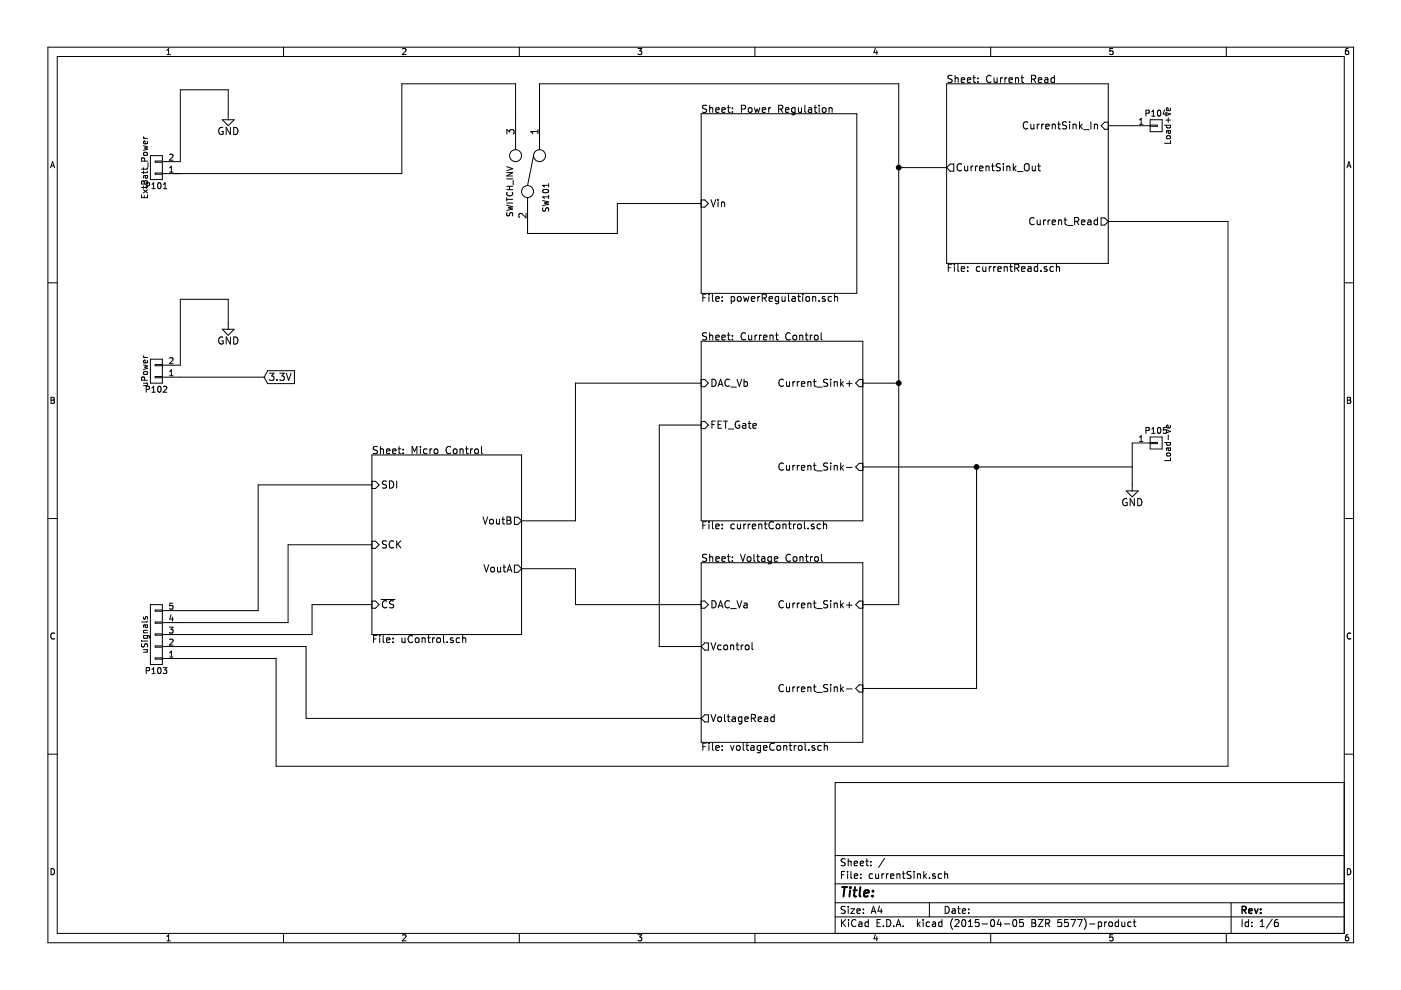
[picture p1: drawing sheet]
EESchema Schematic File Version 2
LIBS:power
LIBS:device
LIBS:transistors
LIBS:conn
LIBS:linear
LIBS:regul
LIBS:74xx
LIBS:cmos4000
LIBS:adc-dac
LIBS:memory
LIBS:xilinx
LIBS:special
LIBS:microcontrollers
LIBS:dsp
LIBS:microchip
LIBS:analog_switches
LIBS:motorola
LIBS:texas
LIBS:intel
LIBS:audio
LIBS:interface
LIBS:digital-audio
LIBS:philips
LIBS:display
LIBS:cypress
LIBS:siliconi
LIBS:opto
LIBS:atmel
LIBS:contrib
LIBS:valves
LIBS:currentSink
LIBS:currentSink-cache
EELAYER 25 0
EELAYER END
$Descr A4 11693 8268
encoding utf-8
Sheet 1 6
Title ""
Date ""
Rev ""
Comp ""
Comment1 ""
Comment2 ""
Comment3 ""
Comment4 ""
$EndDescr
$Comp
L CONN_01X01 P105
U 1 1
P 9650 3700
F 0 "P105" H 9650 3800 50  0000 C CNN
F 1 "Load-ve" V 9750 3700 50  0000 C CNN
F 2 "" H 9650 3700 60  0000 C CNN
F 3 "" H 9650 3700 60  0000 C CNN
	1    9650 3700
	1    0    0    -1  
$EndComp
$Comp
L CONN_01X01 P104
U 1 1
P 9650 1050
F 0 "P104" H 9650 1150 50  0000 C CNN
F 1 "Load+ve" V 9750 1050 50  0000 C CNN
F 2 "" H 9650 1050 60  0000 C CNN
F 3 "" H 9650 1050 60  0000 C CNN
	1    9650 1050
	1    0    0    -1  
$EndComp
$Sheet
S 5850 2850 1350 1500
U 55212F37
F0 "Current Control" 60
F1 "currentControl.sch" 60
F2 "DAC_Vb" I L 5850 3200 60 
F3 "Current_Sink-" I R 7200 3900 60 
F4 "Current_Sink+" I R 7200 3200 60 
F5 "FET_Gate" I L 5850 3550 60 
$EndSheet
$Sheet
S 5850 4700 1350 1500
U 5521306C
F0 "Voltage Control" 60
F1 "voltageControl.sch" 60
F2 "Vcontrol" O L 5850 5400 60 
F3 "Current_Sink+" I R 7200 5050 60 
F4 "Current_Sink-" I R 7200 5750 60 
F5 "DAC_Va" I L 5850 5050 60 
F6 "VoltageRead" O L 5850 6000 60 
$EndSheet
$Comp
L CONN_01X05 P103
U 1 1
P 1300 5300
F 0 "P103" H 1300 5600 50  0000 C CNN
F 1 "uSignals" V 1400 5300 50  0000 C CNN
F 2 "" H 1300 5300 60  0000 C CNN
F 3 "" H 1300 5300 60  0000 C CNN
	1    1300 5300
	-1   0    0    1   
$EndComp
$Comp
L GND #PWR103
U 1 1
P 9450 4050
F 0 "#PWR103" H 9450 3800 60  0001 C CNN
F 1 "GND" H 9450 3900 60  0000 C CNN
F 2 "" H 9450 4050 60  0000 C CNN
F 3 "" H 9450 4050 60  0000 C CNN
	1    9450 4050
	1    0    0    -1  
$EndComp
$Sheet
S 5850 950  1300 1500
U 55216B3A
F0 "Power Regulation" 60
F1 "powerRegulation.sch" 60
F2 "Vin" I L 5850 1700 60 
$EndSheet
$Sheet
S 3100 3800 1250 1500
U 55216D65
F0 "Micro Control" 60
F1 "uControl.sch" 60
F2 "VoutB" O R 4350 4350 60 
F3 "VoutA" O R 4350 4750 60 
F4 "SDI" I L 3100 4050 60 
F5 "SCK" I L 3100 4550 60 
F6 "~CS" I L 3100 5050 60 
$EndSheet
Wire Wire Line
	5850 5400 5500 5400
Wire Wire Line
	5500 3550 5850 3550
Wire Wire Line
	7200 3900 9450 3900
Wire Wire Line
	7500 5050 7200 5050
Wire Wire Line
	8150 5750 7200 5750
Wire Wire Line
	4350 4350 4800 4350
Wire Wire Line
	4800 3200 5850 3200
Wire Wire Line
	4350 4750 4800 4750
Wire Wire Line
	4800 4750 4800 5050
Wire Wire Line
	4800 5050 5850 5050
Wire Wire Line
	3100 5050 2600 5050
Wire Wire Line
	2600 5050 2600 5300
Wire Wire Line
	2600 5300 1500 5300
Wire Wire Line
	3100 4550 2400 4550
Wire Wire Line
	2400 4550 2400 5200
Wire Wire Line
	2400 5200 1500 5200
Wire Wire Line
	3100 4050 2150 4050
Wire Wire Line
	2150 4050 2150 5100
Wire Wire Line
	2150 5100 1500 5100
Wire Wire Line
	5850 6000 2550 6000
Wire Wire Line
	2550 6000 2550 5400
Wire Wire Line
	2550 5400 1500 5400
Wire Wire Line
	9450 3700 9450 4050
$Sheet
S 7900 700  1350 1500
U 5522512A
F0 "Current Read" 60
F1 "currentRead.sch" 60
F2 "CurrentSink_In" I R 9250 1050 60 
F3 "CurrentSink_Out" O L 7900 1400 60 
F4 "Current_Read" O R 9250 1850 60 
$EndSheet
Wire Wire Line
	9450 1050 9250 1050
Wire Wire Line
	9250 1850 10250 1850
Wire Wire Line
	10250 1850 10250 6400
Wire Wire Line
	10250 6400 2300 6400
Wire Wire Line
	2300 6400 2300 5500
Wire Wire Line
	2300 5500 1500 5500
$Comp
L CONN_01X02 P102
U 1 1
P 1300 3100
F 0 "P102" H 1300 3250 50  0000 C CNN
F 1 "uPower" V 1400 3100 50  0000 C CNN
F 2 "" H 1300 3100 60  0000 C CNN
F 3 "" H 1300 3100 60  0000 C CNN
F 4 "Value" H 1300 3100 60  0001 C CNN "MPN"
	1    1300 3100
	-1   0    0    1   
$EndComp
$Comp
L GND #PWR102
U 1 1
P 1900 2700
F 0 "#PWR102" H 1900 2450 60  0001 C CNN
F 1 "GND" H 1900 2550 60  0000 C CNN
F 2 "" H 1900 2700 60  0000 C CNN
F 3 "" H 1900 2700 60  0000 C CNN
	1    1900 2700
	1    0    0    -1  
$EndComp
Wire Wire Line
	1500 3050 1500 2500
Wire Wire Line
	1500 2500 1900 2500
Wire Wire Line
	1900 2500 1900 2700
Text GLabel 2200 3150 2    60   Input ~ 0
3.3V
Wire Wire Line
	1500 3150 2200 3150
Wire Wire Line
	7900 1400 7500 1400
Wire Wire Line
	7500 700  7500 5050
Wire Wire Line
	7200 3200 7500 3200
Connection ~ 7500 3200
Wire Wire Line
	8150 5750 8150 3900
Connection ~ 8150 3900
Wire Wire Line
	5500 5400 5500 3550
Wire Wire Line
	4800 4350 4800 3200
$Comp
L SWITCH_INV SW101
U 1 1
P 4400 1450
F 0 "SW101" H 4200 1600 50  0000 C CNN
F 1 "SWITCH_INV" H 4250 1300 50  0000 C CNN
F 2 "" H 4400 1450 60  0000 C CNN
F 3 "" H 4400 1450 60  0000 C CNN
	1    4400 1450
	0    1    -1   0   
$EndComp
Wire Wire Line
	4500 950  4500 700 
Wire Wire Line
	4500 700  7500 700 
Connection ~ 7500 1400
Wire Wire Line
	4400 1950 5150 1950
Wire Wire Line
	5150 1950 5150 1700
Wire Wire Line
	5150 1700 5850 1700
$Comp
L CONN_01X02 P101
U 1 1
P 1300 1400
F 0 "P101" H 1300 1550 50  0000 C CNN
F 1 "ExtBatt_Power" V 1400 1400 50  0000 C CNN
F 2 "" H 1300 1400 60  0000 C CNN
F 3 "" H 1300 1400 60  0000 C CNN
	1    1300 1400
	-1   0    0    1   
$EndComp
Wire Wire Line
	1450 1450 3350 1450
Wire Wire Line
	3350 1450 3350 700 
Wire Wire Line
	3350 700  4300 700 
Wire Wire Line
	4300 700  4300 950 
$Comp
L GND #PWR101
U 1 1
P 1900 950
F 0 "#PWR101" H 1900 700 60  0001 C CNN
F 1 "GND" H 1900 800 60  0000 C CNN
F 2 "" H 1900 950 60  0000 C CNN
F 3 "" H 1900 950 60  0000 C CNN
	1    1900 950 
	1    0    0    -1  
$EndComp
Wire Wire Line
	1500 1350 1500 750 
Wire Wire Line
	1500 750  1900 750 
Wire Wire Line
	1900 750  1900 950 
$EndSCHEMATC
